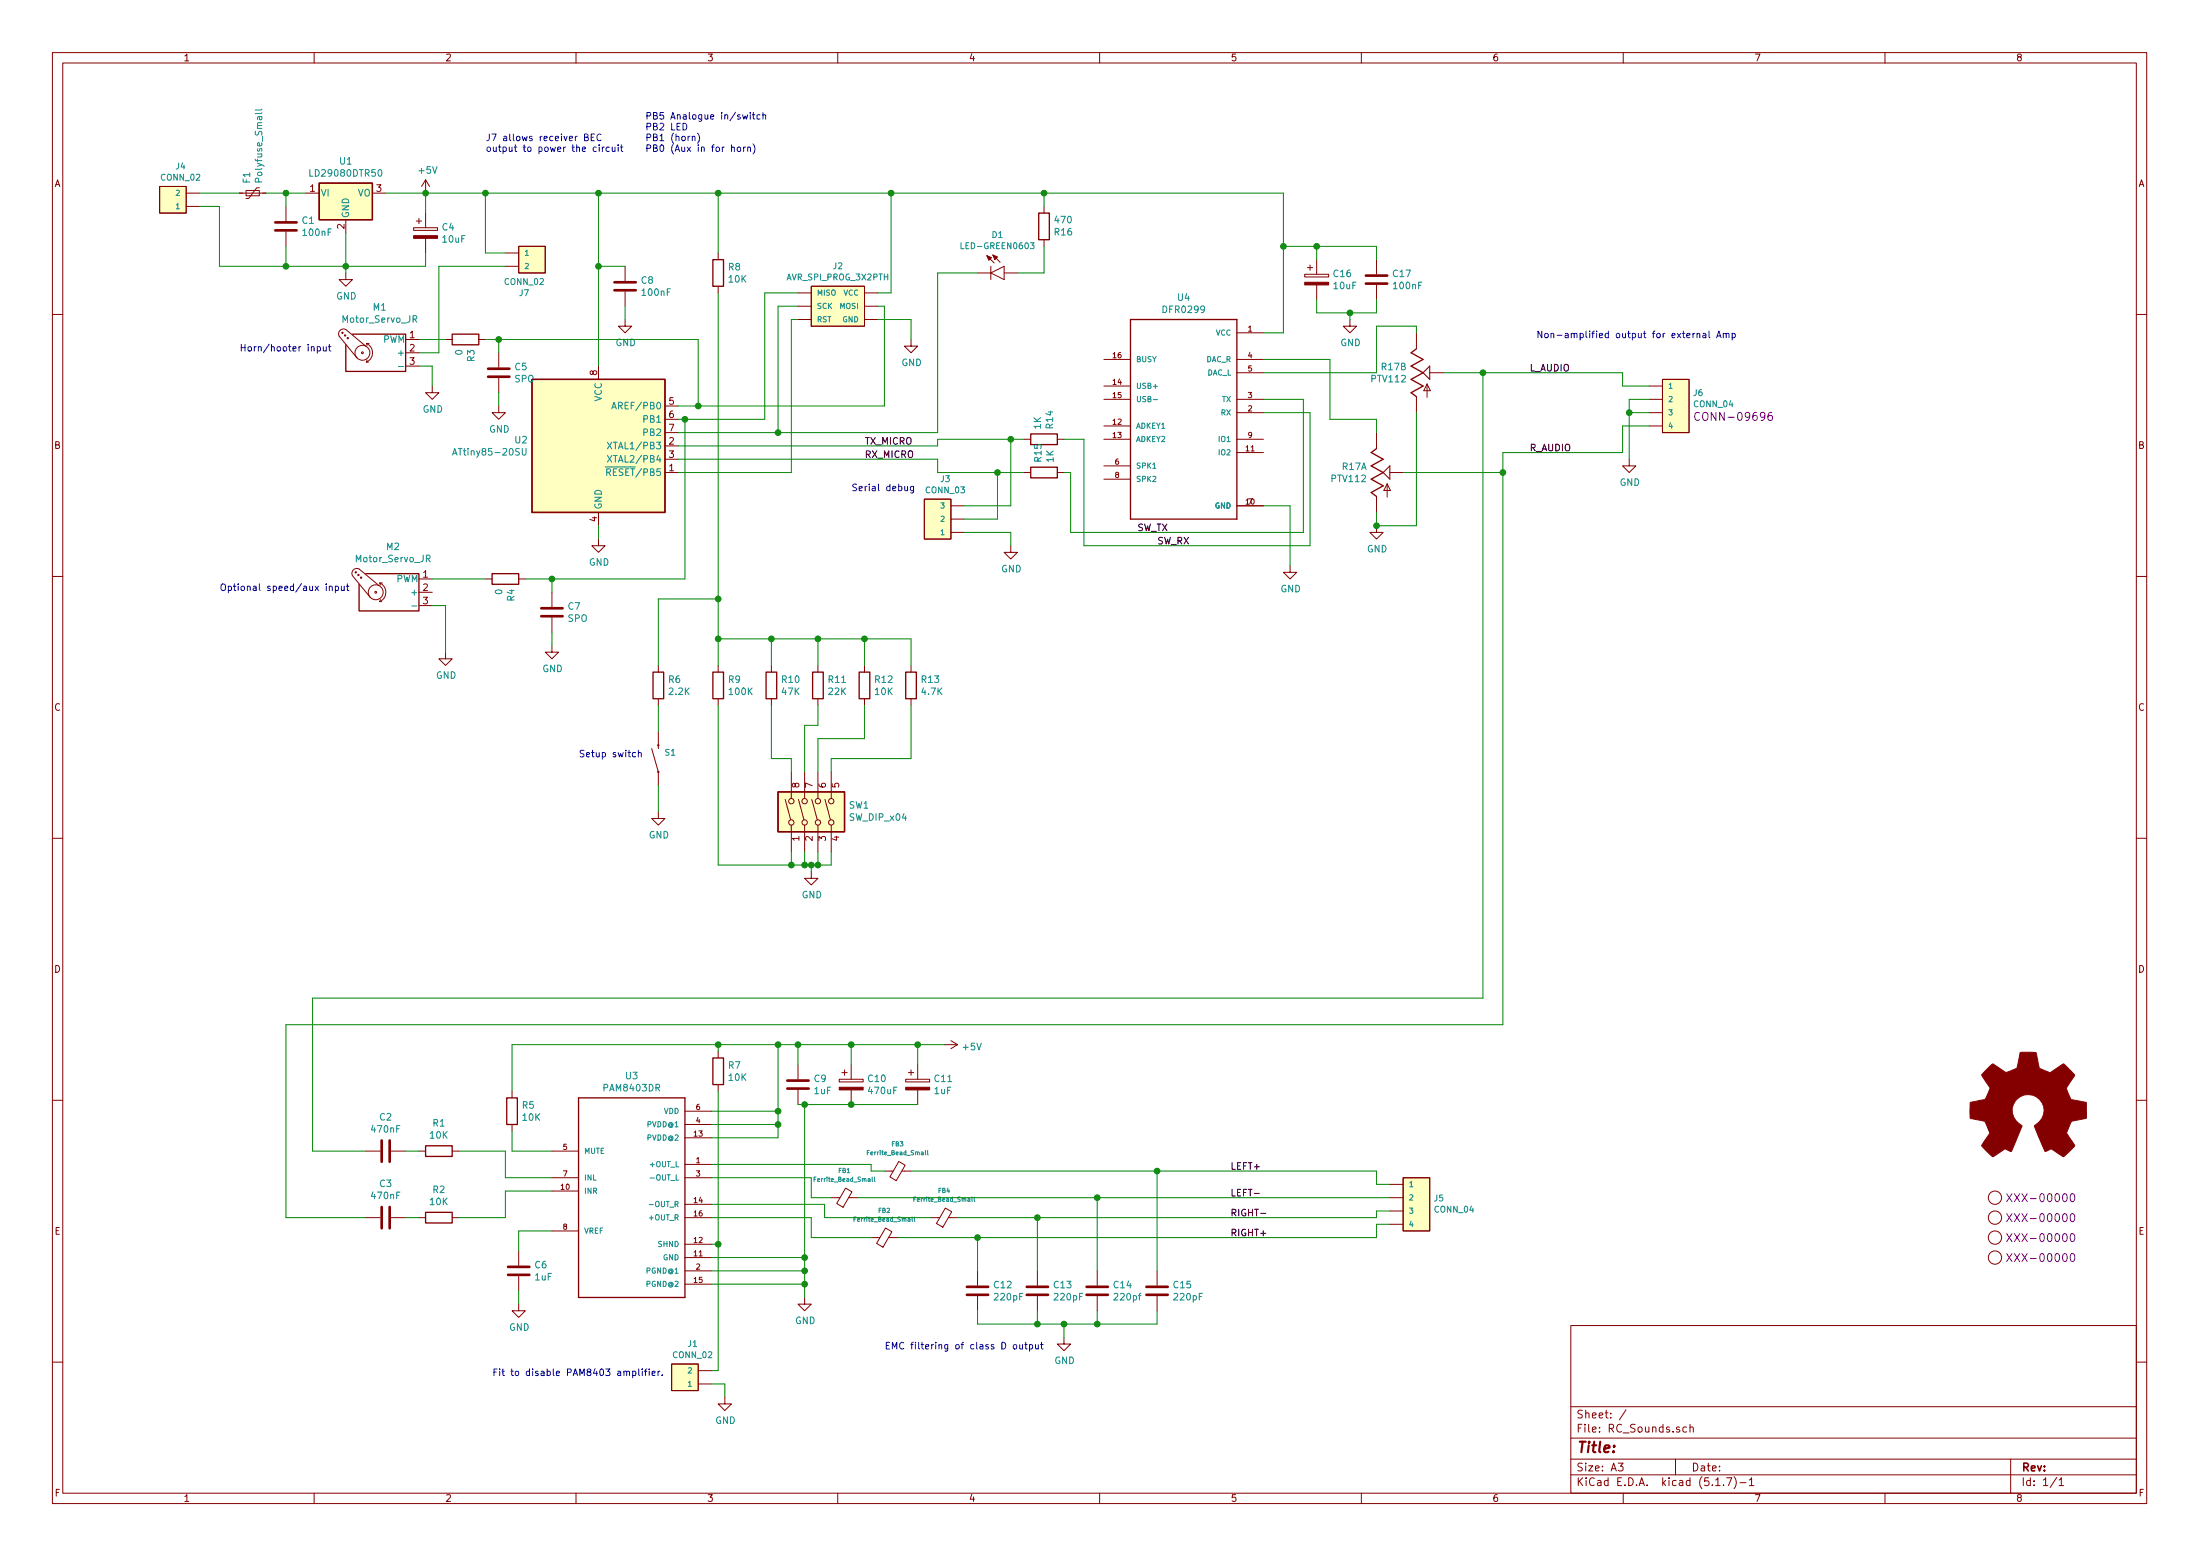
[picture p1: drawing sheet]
EESchema Schematic File Version 4
EELAYER 30 0
EELAYER END
$Descr A3 16535 11693
encoding utf-8
Sheet 1 1
Title ""
Date ""
Rev ""
Comp ""
Comment1 ""
Comment2 ""
Comment3 ""
Comment4 ""
$EndDescr
$Comp
L DFR0299:DFR0299 U4
U 1 1
P 8900 3100
F 0 "U4" H 8900 3967 50  0000 C CNN
F 1 "DFR0299" H 8900 3876 50  0000 C CNN
F 2 "DFR0299:MODULE_DFR0299" H 8900 3100 50  0001 L BNN
F 3 "" H 8900 3100 50  0001 L BNN
F 4 "DFRobot" H 8900 3100 50  0001 L BNN "Field4"
F 5 "None" H 8900 3100 50  0001 L BNN "Field5"
F 6 "DFR0299" H 8900 3100 50  0001 L BNN "Field6"
F 7 "Unavailable" H 8900 3100 50  0001 L BNN "Field7"
F 8 "Dfplayer - a Mini Mp3 Player" H 8900 3100 50  0001 L BNN "Field8"
	1    8900 3100
	1    0    0    -1  
$EndComp
$Comp
L Regulator_Linear:LF50_TO252 U1
U 1 1
P 2600 1450
F 0 "U1" H 2600 1692 50  0000 C CNN
F 1 "LD29080DTR50" H 2600 1601 50  0000 C CNN
F 2 "TO_SOT_Packages_SMD:TO-252-2" H 2600 1675 50  0001 C CIN
F 3 "http://www.st.com/content/ccc/resource/technical/document/datasheet/c4/0e/7e/2a/be/bc/4c/bd/CD00000546.pdf/files/CD00000546.pdf/jcr:content/translations/en.CD00000546.pdf" H 2600 1400 50  0001 C CNN
	1    2600 1450
	1    0    0    -1  
$EndComp
$Comp
L Device:Polyfuse_Small F1
U 1 1
P 1900 1450
F 0 "F1" H 1968 1496 50  0000 L CNN
F 1 "Polyfuse_Small" H 1968 1405 50  0000 L CNN
F 2 "Fuse_Holders_and_Fuses:Fuse_SMD1206_HandSoldering" H 1950 1250 50  0001 L CNN
F 3 "~" H 1900 1450 50  0001 C CNN
	1    1900 1450
	0    -1   -1   0   
$EndComp
$Comp
L Motor:Motor_Servo_JR M1
U 1 1
P 2850 2650
F 0 "M1" H 2844 2994 50  0000 C CNN
F 1 "Motor_Servo_JR" H 2844 2903 50  0000 C CNN
F 2 "Connectors:1X03" H 2850 2460 50  0001 C CNN
F 3 "http://forums.parallax.com/uploads/attachments/46831/74481.png" H 2850 2460 50  0001 C CNN
	1    2850 2650
	-1   0    0    -1  
$EndComp
$Comp
L Motor:Motor_Servo_JR M2
U 1 1
P 2950 4450
F 0 "M2" H 2944 4794 50  0000 C CNN
F 1 "Motor_Servo_JR" H 2944 4703 50  0000 C CNN
F 2 "Connectors:1X03" H 2950 4260 50  0001 C CNN
F 3 "http://forums.parallax.com/uploads/attachments/46831/74481.png" H 2950 4260 50  0001 C CNN
	1    2950 4450
	-1   0    0    -1  
$EndComp
$Comp
L PAM8403DR:PAM8403DR U3
U 1 1
P 4750 8950
F 0 "U3" H 4750 9817 50  0000 C CNN
F 1 "PAM8403DR" H 4750 9726 50  0000 C CNN
F 2 "SMD_Packages:SO-16-N" H 4750 8950 50  0001 L BNN
F 3 "" H 4750 8950 50  0001 L BNN
	1    4750 8950
	1    0    0    -1  
$EndComp
$Comp
L Device:CP C10
U 1 1
P 6400 8150
F 0 "C10" H 6518 8196 50  0000 L CNN
F 1 "470uF" H 6518 8105 50  0000 L CNN
F 2 "Capacitors_Tantalum_SMD:CP_Tantalum_Case-E_EIA-7260-38_Hand" H 6438 8000 50  0001 C CNN
F 3 "~" H 6400 8150 50  0001 C CNN
	1    6400 8150
	1    0    0    -1  
$EndComp
$Comp
L Device:CP C11
U 1 1
P 6900 8150
F 0 "C11" H 7018 8196 50  0000 L CNN
F 1 "1uF" H 7018 8105 50  0000 L CNN
F 2 "Capacitors_Tantalum_SMD:CP_Tantalum_Case-A_EIA-3216-18_Hand" H 6938 8000 50  0001 C CNN
F 3 "~" H 6900 8150 50  0001 C CNN
	1    6900 8150
	1    0    0    -1  
$EndComp
$Comp
L Device:C C1
U 1 1
P 2150 1700
F 0 "C1" H 2265 1746 50  0000 L CNN
F 1 "100nF" H 2265 1655 50  0000 L CNN
F 2 "Capacitors_SMD:C_0603_HandSoldering" H 2188 1550 50  0001 C CNN
F 3 "~" H 2150 1700 50  0001 C CNN
	1    2150 1700
	1    0    0    -1  
$EndComp
$Comp
L Device:C C6
U 1 1
P 3900 9550
F 0 "C6" H 4015 9596 50  0000 L CNN
F 1 "1uF" H 4015 9505 50  0000 L CNN
F 2 "Capacitors_SMD:C_0805_HandSoldering" H 3938 9400 50  0001 C CNN
F 3 "~" H 3900 9550 50  0001 C CNN
	1    3900 9550
	1    0    0    -1  
$EndComp
$Comp
L Device:C C17
U 1 1
P 10350 2100
F 0 "C17" H 10465 2146 50  0000 L CNN
F 1 "100nF" H 10465 2055 50  0000 L CNN
F 2 "Capacitors_SMD:C_0603_HandSoldering" H 10388 1950 50  0001 C CNN
F 3 "~" H 10350 2100 50  0001 C CNN
	1    10350 2100
	1    0    0    -1  
$EndComp
$Comp
L Device:C C2
U 1 1
P 2900 8650
F 0 "C2" V 3152 8650 50  0000 C CNN
F 1 "470nF" V 3061 8650 50  0000 C CNN
F 2 "Capacitors_SMD:C_0603_HandSoldering" H 2938 8500 50  0001 C CNN
F 3 "~" H 2900 8650 50  0001 C CNN
	1    2900 8650
	0    -1   -1   0   
$EndComp
$Comp
L Device:C C3
U 1 1
P 2900 9150
F 0 "C3" V 3152 9150 50  0000 C CNN
F 1 "470nF" V 3061 9150 50  0000 C CNN
F 2 "Capacitors_SMD:C_0603_HandSoldering" H 2938 9000 50  0001 C CNN
F 3 "~" H 2900 9150 50  0001 C CNN
	1    2900 9150
	0    -1   -1   0   
$EndComp
$Comp
L Device:C C5
U 1 1
P 3750 2800
F 0 "C5" H 3865 2846 50  0000 L CNN
F 1 "SPO" H 3865 2755 50  0000 L CNN
F 2 "Capacitors_SMD:C_0603_HandSoldering" H 3788 2650 50  0001 C CNN
F 3 "~" H 3750 2800 50  0001 C CNN
	1    3750 2800
	1    0    0    -1  
$EndComp
$Comp
L Device:R R7
U 1 1
P 5400 8050
F 0 "R7" H 5470 8096 50  0000 L CNN
F 1 "10K" H 5470 8005 50  0000 L CNN
F 2 "Resistors_SMD:R_0603_HandSoldering" V 5330 8050 50  0001 C CNN
F 3 "~" H 5400 8050 50  0001 C CNN
	1    5400 8050
	1    0    0    -1  
$EndComp
$Comp
L Device:R R2
U 1 1
P 3300 9150
F 0 "R2" V 3507 9150 50  0000 C CNN
F 1 "10K" V 3416 9150 50  0000 C CNN
F 2 "Resistors_SMD:R_0603_HandSoldering" V 3230 9150 50  0001 C CNN
F 3 "~" H 3300 9150 50  0001 C CNN
	1    3300 9150
	0    -1   -1   0   
$EndComp
$Comp
L Device:R R1
U 1 1
P 3300 8650
F 0 "R1" V 3507 8650 50  0000 C CNN
F 1 "10K" V 3416 8650 50  0000 C CNN
F 2 "Resistors_SMD:R_0603_HandSoldering" V 3230 8650 50  0001 C CNN
F 3 "~" H 3300 8650 50  0001 C CNN
	1    3300 8650
	0    -1   -1   0   
$EndComp
$Comp
L Device:R R8
U 1 1
P 5400 2050
F 0 "R8" H 5470 2096 50  0000 L CNN
F 1 "10K" H 5470 2005 50  0000 L CNN
F 2 "Resistors_SMD:R_0603_HandSoldering" V 5330 2050 50  0001 C CNN
F 3 "~" H 5400 2050 50  0001 C CNN
	1    5400 2050
	1    0    0    -1  
$EndComp
$Comp
L Device:R R15
U 1 1
P 7850 3550
F 0 "R15" H 7920 3596 50  0000 L CNN
F 1 "1K" H 7920 3505 50  0000 L CNN
F 2 "Resistors_SMD:R_0603_HandSoldering" V 7780 3550 50  0001 C CNN
F 3 "~" H 7850 3550 50  0001 C CNN
	1    7850 3550
	0    -1   -1   0   
$EndComp
$Comp
L Device:R R5
U 1 1
P 3850 8350
F 0 "R5" H 3920 8396 50  0000 L CNN
F 1 "10K" H 3920 8305 50  0000 L CNN
F 2 "Resistors_SMD:R_0603_HandSoldering" V 3780 8350 50  0001 C CNN
F 3 "~" H 3850 8350 50  0001 C CNN
	1    3850 8350
	1    0    0    -1  
$EndComp
$Comp
L Device:R R12
U 1 1
P 6500 5150
F 0 "R12" H 6570 5196 50  0000 L CNN
F 1 "10K" H 6570 5105 50  0000 L CNN
F 2 "Resistors_SMD:R_0603_HandSoldering" V 6430 5150 50  0001 C CNN
F 3 "~" H 6500 5150 50  0001 C CNN
	1    6500 5150
	1    0    0    -1  
$EndComp
$Comp
L Device:R R11
U 1 1
P 6150 5150
F 0 "R11" H 6220 5196 50  0000 L CNN
F 1 "22K" H 6220 5105 50  0000 L CNN
F 2 "Resistors_SMD:R_0603_HandSoldering" V 6080 5150 50  0001 C CNN
F 3 "~" H 6150 5150 50  0001 C CNN
	1    6150 5150
	1    0    0    -1  
$EndComp
$Comp
L Device:R R10
U 1 1
P 5800 5150
F 0 "R10" H 5870 5196 50  0000 L CNN
F 1 "47K" H 5870 5105 50  0000 L CNN
F 2 "Resistors_SMD:R_0603_HandSoldering" V 5730 5150 50  0001 C CNN
F 3 "~" H 5800 5150 50  0001 C CNN
	1    5800 5150
	1    0    0    -1  
$EndComp
$Comp
L Device:R R4
U 1 1
P 3800 4350
F 0 "R4" H 3870 4396 50  0000 L CNN
F 1 "0" H 3870 4305 50  0000 L CNN
F 2 "Resistors_SMD:R_0603_HandSoldering" V 3730 4350 50  0001 C CNN
F 3 "~" H 3800 4350 50  0001 C CNN
	1    3800 4350
	0    1    1    0   
$EndComp
$Comp
L Device:R R3
U 1 1
P 3500 2550
F 0 "R3" H 3570 2596 50  0000 L CNN
F 1 "0" H 3570 2505 50  0000 L CNN
F 2 "Resistors_SMD:R_0603_HandSoldering" V 3430 2550 50  0001 C CNN
F 3 "~" H 3500 2550 50  0001 C CNN
	1    3500 2550
	0    1    1    0   
$EndComp
Wire Wire Line
	2000 1450 2150 1450
$Comp
L power:GND #PWR01
U 1 1
P 2600 2050
F 0 "#PWR01" H 2600 1800 50  0001 C CNN
F 1 "GND" H 2605 1877 50  0000 C CNN
F 2 "" H 2600 2050 50  0001 C CNN
F 3 "" H 2600 2050 50  0001 C CNN
	1    2600 2050
	1    0    0    -1  
$EndComp
$Comp
L Device:CP C4
U 1 1
P 3200 1750
F 0 "C4" H 3318 1796 50  0000 L CNN
F 1 "10uF" H 3318 1705 50  0000 L CNN
F 2 "Capacitors_Tantalum_SMD:CP_Tantalum_Case-B_EIA-3528-21_Hand" H 3238 1600 50  0001 C CNN
F 3 "~" H 3200 1750 50  0001 C CNN
	1    3200 1750
	1    0    0    -1  
$EndComp
Wire Wire Line
	2900 1450 3200 1450
Wire Wire Line
	3200 1450 3200 1600
Wire Wire Line
	3200 1900 3200 2000
Wire Wire Line
	3200 2000 2600 2000
Wire Wire Line
	2600 1750 2600 2000
Connection ~ 2600 2000
Wire Wire Line
	2600 2000 2600 2050
Wire Wire Line
	2150 1850 2150 2000
Wire Wire Line
	2150 2000 2600 2000
Wire Wire Line
	2150 1550 2150 1450
Connection ~ 2150 1450
Wire Wire Line
	2150 1450 2300 1450
$Comp
L power:+5V #PWR02
U 1 1
P 3200 1450
F 0 "#PWR02" H 3200 1300 50  0001 C CNN
F 1 "+5V" H 3215 1623 50  0000 C CNN
F 2 "" H 3200 1450 50  0001 C CNN
F 3 "" H 3200 1450 50  0001 C CNN
	1    3200 1450
	1    0    0    -1  
$EndComp
Connection ~ 3200 1450
$Comp
L power:+5V #PWR016
U 1 1
P 7100 7850
F 0 "#PWR016" H 7100 7700 50  0001 C CNN
F 1 "+5V" V 7115 7978 50  0000 L CNN
F 2 "" H 7100 7850 50  0001 C CNN
F 3 "" H 7100 7850 50  0001 C CNN
	1    7100 7850
	0    1    1    0   
$EndComp
Wire Wire Line
	6000 8000 6000 7850
Connection ~ 6000 7850
Wire Wire Line
	6000 7850 6400 7850
Wire Wire Line
	6400 8000 6400 7850
Connection ~ 6400 7850
Wire Wire Line
	6400 7850 6900 7850
Wire Wire Line
	6900 8000 6900 7850
Connection ~ 6900 7850
Wire Wire Line
	6900 7850 7100 7850
$Comp
L power:GND #PWR013
U 1 1
P 6050 9750
F 0 "#PWR013" H 6050 9500 50  0001 C CNN
F 1 "GND" H 6055 9577 50  0000 C CNN
F 2 "" H 6050 9750 50  0001 C CNN
F 3 "" H 6050 9750 50  0001 C CNN
	1    6050 9750
	1    0    0    -1  
$EndComp
Wire Wire Line
	6900 8300 6400 8300
Connection ~ 6400 8300
Wire Wire Line
	6050 9750 6050 9650
Wire Wire Line
	5350 9450 6050 9450
Wire Wire Line
	5350 9550 6050 9550
Connection ~ 6050 9550
Wire Wire Line
	6050 9550 6050 9450
Wire Wire Line
	5350 9650 6050 9650
Connection ~ 6050 9650
Wire Wire Line
	6050 9650 6050 9550
$Comp
L power:GND #PWR06
U 1 1
P 3900 9800
F 0 "#PWR06" H 3900 9550 50  0001 C CNN
F 1 "GND" H 3905 9627 50  0000 C CNN
F 2 "" H 3900 9800 50  0001 C CNN
F 3 "" H 3900 9800 50  0001 C CNN
	1    3900 9800
	1    0    0    -1  
$EndComp
Wire Wire Line
	4150 9250 3900 9250
Wire Wire Line
	3900 9250 3900 9400
Wire Wire Line
	3900 9700 3900 9800
$Comp
L Device:Ferrite_Bead_Small FB3
U 1 1
P 6750 8800
F 0 "FB3" V 6949 8800 33  0000 C CNN
F 1 "Ferrite_Bead_Small" V 6883 8800 33  0000 C CNN
F 2 "Resistors_SMD:R_0805" V 6680 8800 50  0001 C CNN
F 3 "~" H 6750 8800 50  0001 C CNN
	1    6750 8800
	0    -1   -1   0   
$EndComp
$Comp
L Device:Ferrite_Bead_Small FB1
U 1 1
P 6350 9000
F 0 "FB1" V 6549 9000 33  0000 C CNN
F 1 "Ferrite_Bead_Small" V 6483 9000 33  0000 C CNN
F 2 "Resistors_SMD:R_0805" V 6280 9000 50  0001 C CNN
F 3 "~" H 6350 9000 50  0001 C CNN
	1    6350 9000
	0    -1   -1   0   
$EndComp
$Comp
L Device:Ferrite_Bead_Small FB2
U 1 1
P 6650 9300
F 0 "FB2" V 6849 9300 33  0000 C CNN
F 1 "Ferrite_Bead_Small" V 6783 9300 33  0000 C CNN
F 2 "Resistors_SMD:R_0805" V 6580 9300 50  0001 C CNN
F 3 "~" H 6650 9300 50  0001 C CNN
	1    6650 9300
	0    -1   -1   0   
$EndComp
$Comp
L Device:Ferrite_Bead_Small FB4
U 1 1
P 7100 9150
F 0 "FB4" V 7299 9150 33  0000 C CNN
F 1 "Ferrite_Bead_Small" V 7233 9150 33  0000 C CNN
F 2 "Resistors_SMD:R_0805" V 7030 9150 50  0001 C CNN
F 3 "~" H 7100 9150 50  0001 C CNN
	1    7100 9150
	0    -1   -1   0   
$EndComp
Wire Wire Line
	5350 9050 6200 9050
Wire Wire Line
	6200 9050 6200 9150
Wire Wire Line
	6200 9150 7000 9150
Wire Wire Line
	5350 9150 6100 9150
Wire Wire Line
	6100 9150 6100 9300
Wire Wire Line
	6100 9300 6550 9300
Wire Wire Line
	5350 8850 6100 8850
Wire Wire Line
	6100 8850 6100 9000
Wire Wire Line
	6100 9000 6250 9000
Wire Wire Line
	5350 8750 6550 8750
Wire Wire Line
	6550 8750 6550 8800
Wire Wire Line
	6550 8800 6650 8800
$Comp
L Device:C C12
U 1 1
P 7350 9700
F 0 "C12" H 7465 9746 50  0000 L CNN
F 1 "220pF" H 7465 9655 50  0000 L CNN
F 2 "Capacitors_SMD:C_0603_HandSoldering" H 7388 9550 50  0001 C CNN
F 3 "~" H 7350 9700 50  0001 C CNN
	1    7350 9700
	1    0    0    -1  
$EndComp
$Comp
L Device:C C13
U 1 1
P 7800 9700
F 0 "C13" H 7915 9746 50  0000 L CNN
F 1 "220pF" H 7915 9655 50  0000 L CNN
F 2 "Capacitors_SMD:C_0603_HandSoldering" H 7838 9550 50  0001 C CNN
F 3 "~" H 7800 9700 50  0001 C CNN
	1    7800 9700
	1    0    0    -1  
$EndComp
$Comp
L Device:C C14
U 1 1
P 8250 9700
F 0 "C14" H 8365 9746 50  0000 L CNN
F 1 "220pf" H 8365 9655 50  0000 L CNN
F 2 "Capacitors_SMD:C_0603_HandSoldering" H 8288 9550 50  0001 C CNN
F 3 "~" H 8250 9700 50  0001 C CNN
	1    8250 9700
	1    0    0    -1  
$EndComp
$Comp
L Device:C C15
U 1 1
P 8700 9700
F 0 "C15" H 8815 9746 50  0000 L CNN
F 1 "220pF" H 8815 9655 50  0000 L CNN
F 2 "Capacitors_SMD:C_0603_HandSoldering" H 8738 9550 50  0001 C CNN
F 3 "~" H 8700 9700 50  0001 C CNN
	1    8700 9700
	1    0    0    -1  
$EndComp
$Comp
L power:GND #PWR017
U 1 1
P 8000 10050
F 0 "#PWR017" H 8000 9800 50  0001 C CNN
F 1 "GND" H 8005 9877 50  0000 C CNN
F 2 "" H 8000 10050 50  0001 C CNN
F 3 "" H 8000 10050 50  0001 C CNN
	1    8000 10050
	1    0    0    -1  
$EndComp
Wire Wire Line
	7350 9850 7350 9950
Wire Wire Line
	8700 9950 8700 9850
Wire Wire Line
	8250 9850 8250 9950
Wire Wire Line
	7800 9850 7800 9950
Wire Wire Line
	8000 10050 8000 9950
Connection ~ 8000 9950
Wire Wire Line
	6750 9300 7350 9300
Wire Wire Line
	7350 9300 7350 9550
Wire Wire Line
	7800 9150 7800 9550
Wire Wire Line
	8250 9000 8250 9550
Wire Wire Line
	8700 8800 8700 9550
Wire Wire Line
	6000 8300 6050 8300
Connection ~ 6050 8300
Wire Wire Line
	6050 8300 6400 8300
Wire Wire Line
	5400 7850 5400 7900
Wire Wire Line
	5400 7850 5850 7850
Wire Wire Line
	5400 8200 5400 9350
Wire Wire Line
	5400 9350 5350 9350
Wire Wire Line
	5350 8350 5850 8350
Wire Wire Line
	5850 8350 5850 7850
Connection ~ 5850 7850
Wire Wire Line
	5850 7850 6000 7850
Wire Wire Line
	5350 8450 5850 8450
Wire Wire Line
	5850 8450 5850 8350
Connection ~ 5850 8350
Wire Wire Line
	5350 8550 5850 8550
Wire Wire Line
	5850 8550 5850 8450
Connection ~ 5850 8450
$Comp
L Sparkfun_connectors:CONN_02 J1
U 1 1
P 5250 10400
F 0 "J1" H 5208 10704 45  0000 C CNN
F 1 "CONN_02" H 5208 10620 45  0000 C CNN
F 2 "Connectors:1X02" H 5250 10650 20  0001 C CNN
F 3 "" H 5250 10400 50  0001 C CNN
F 4 "XXX-00000" H 5208 10631 60  0001 C CNN "Field4"
	1    5250 10400
	1    0    0    -1  
$EndComp
$Comp
L power:GND #PWR011
U 1 1
P 5450 10500
F 0 "#PWR011" H 5450 10250 50  0001 C CNN
F 1 "GND" H 5455 10327 50  0000 C CNN
F 2 "" H 5450 10500 50  0001 C CNN
F 3 "" H 5450 10500 50  0001 C CNN
	1    5450 10500
	1    0    0    -1  
$EndComp
Wire Wire Line
	5350 10400 5450 10400
Wire Wire Line
	5450 10400 5450 10500
Wire Wire Line
	5350 10300 5400 10300
Wire Wire Line
	5400 10300 5400 9350
Connection ~ 5400 9350
Wire Wire Line
	5400 7850 3850 7850
Wire Wire Line
	3850 7850 3850 8200
Connection ~ 5400 7850
Wire Wire Line
	3850 8500 3850 8650
Wire Wire Line
	3850 8650 4150 8650
Text Notes 3700 10350 0    50   ~ 0
Fit to disable PAM8403 amplifier.
Wire Wire Line
	3800 9150 3800 8950
Wire Wire Line
	3800 8950 4150 8950
Wire Wire Line
	3800 8650 3800 8850
Wire Wire Line
	3800 8850 4150 8850
$Comp
L power:GND #PWR020
U 1 1
P 10350 3950
F 0 "#PWR020" H 10350 3700 50  0001 C CNN
F 1 "GND" H 10355 3777 50  0000 C CNN
F 2 "" H 10350 3950 50  0001 C CNN
F 3 "" H 10350 3950 50  0001 C CNN
	1    10350 3950
	1    0    0    -1  
$EndComp
Wire Wire Line
	10000 3150 10000 2700
Wire Wire Line
	10000 2700 9500 2700
$Comp
L power:GND #PWR019
U 1 1
P 10150 2400
F 0 "#PWR019" H 10150 2150 50  0001 C CNN
F 1 "GND" H 10155 2227 50  0000 C CNN
F 2 "" H 10150 2400 50  0001 C CNN
F 3 "" H 10150 2400 50  0001 C CNN
	1    10150 2400
	1    0    0    -1  
$EndComp
Wire Wire Line
	9900 2250 9900 2350
Wire Wire Line
	9650 1850 9900 1850
Wire Wire Line
	9900 1950 9900 1850
Connection ~ 9900 1850
Wire Wire Line
	9900 1850 10350 1850
Wire Wire Line
	9900 2350 10150 2350
Wire Wire Line
	10350 2350 10350 2250
Wire Wire Line
	10150 2400 10150 2350
Connection ~ 10150 2350
Wire Wire Line
	10150 2350 10350 2350
Wire Wire Line
	10350 1950 10350 1850
$Comp
L power:GND #PWR018
U 1 1
P 9700 4250
F 0 "#PWR018" H 9700 4000 50  0001 C CNN
F 1 "GND" H 9705 4077 50  0000 C CNN
F 2 "" H 9700 4250 50  0001 C CNN
F 3 "" H 9700 4250 50  0001 C CNN
	1    9700 4250
	1    0    0    -1  
$EndComp
Wire Wire Line
	9500 3800 9700 3800
Wire Wire Line
	9700 3800 9700 4250
Connection ~ 8250 9950
Wire Wire Line
	8000 9950 8250 9950
Connection ~ 7800 9950
Wire Wire Line
	7800 9950 8000 9950
Wire Wire Line
	7350 9950 7800 9950
Wire Wire Line
	6850 8800 8700 8800
Wire Wire Line
	6450 9000 8250 9000
Wire Wire Line
	7200 9150 7800 9150
Wire Wire Line
	8250 9950 8700 9950
Wire Wire Line
	3150 9150 3050 9150
Wire Wire Line
	3150 8650 3050 8650
Wire Wire Line
	3450 8650 3800 8650
Wire Wire Line
	3450 9150 3800 9150
Text Notes 6650 10150 0    50   ~ 0
EMC filtering of class D output\n
$Comp
L Device:R R14
U 1 1
P 7850 3300
F 0 "R14" H 7920 3346 50  0000 L CNN
F 1 "1K" H 7920 3255 50  0000 L CNN
F 2 "Resistors_SMD:R_0603_HandSoldering" V 7780 3300 50  0001 C CNN
F 3 "~" H 7850 3300 50  0001 C CNN
	1    7850 3300
	0    1    -1   0   
$EndComp
Wire Wire Line
	8000 3550 8050 3550
Wire Wire Line
	9800 3000 9500 3000
Wire Wire Line
	7050 3350 7050 3300
Wire Wire Line
	8000 3300 8150 3300
Wire Wire Line
	9850 4100 9850 3100
Wire Wire Line
	9850 3100 9500 3100
Text Label 8700 4100 0    50   ~ 0
SW_RX
$Comp
L power:GND #PWR03
U 1 1
P 3250 2900
F 0 "#PWR03" H 3250 2650 50  0001 C CNN
F 1 "GND" H 3255 2727 50  0000 C CNN
F 2 "" H 3250 2900 50  0001 C CNN
F 3 "" H 3250 2900 50  0001 C CNN
	1    3250 2900
	1    0    0    -1  
$EndComp
Wire Wire Line
	3150 2750 3250 2750
Wire Wire Line
	3250 2750 3250 2900
Wire Wire Line
	3650 2550 3750 2550
Wire Wire Line
	5250 2550 5250 3050
Wire Wire Line
	5250 3050 5100 3050
Wire Wire Line
	3200 1450 3650 1450
Wire Wire Line
	4500 1450 4500 2000
$Comp
L Device:C C8
U 1 1
P 4700 2150
F 0 "C8" H 4815 2196 50  0000 L CNN
F 1 "100nF" H 4815 2105 50  0000 L CNN
F 2 "Capacitors_SMD:C_0603_HandSoldering" H 4738 2000 50  0001 C CNN
F 3 "~" H 4700 2150 50  0001 C CNN
	1    4700 2150
	1    0    0    -1  
$EndComp
$Comp
L power:GND #PWR09
U 1 1
P 4700 2400
F 0 "#PWR09" H 4700 2150 50  0001 C CNN
F 1 "GND" H 4705 2227 50  0000 C CNN
F 2 "" H 4700 2400 50  0001 C CNN
F 3 "" H 4700 2400 50  0001 C CNN
	1    4700 2400
	1    0    0    -1  
$EndComp
Wire Wire Line
	4700 2000 4500 2000
Connection ~ 4500 2000
Wire Wire Line
	4500 2000 4500 2750
Wire Wire Line
	4700 2400 4700 2300
Wire Wire Line
	3150 2550 3350 2550
$Comp
L power:GND #PWR04
U 1 1
P 3350 4900
F 0 "#PWR04" H 3350 4650 50  0001 C CNN
F 1 "GND" H 3355 4727 50  0000 C CNN
F 2 "" H 3350 4900 50  0001 C CNN
F 3 "" H 3350 4900 50  0001 C CNN
	1    3350 4900
	1    0    0    -1  
$EndComp
Wire Wire Line
	3350 4900 3350 4550
Wire Wire Line
	3350 4550 3250 4550
$Comp
L power:GND #PWR08
U 1 1
P 4500 4050
F 0 "#PWR08" H 4500 3800 50  0001 C CNN
F 1 "GND" H 4505 3877 50  0000 C CNN
F 2 "" H 4500 4050 50  0001 C CNN
F 3 "" H 4500 4050 50  0001 C CNN
	1    4500 4050
	1    0    0    -1  
$EndComp
Wire Wire Line
	4500 4050 4500 3950
Wire Wire Line
	9500 2500 9650 2500
Wire Wire Line
	9650 1850 9650 2500
$Comp
L Device:C C7
U 1 1
P 4150 4600
F 0 "C7" H 4265 4646 50  0000 L CNN
F 1 "SPO" H 4265 4555 50  0000 L CNN
F 2 "Capacitors_SMD:C_0603_HandSoldering" H 4188 4450 50  0001 C CNN
F 3 "~" H 4150 4600 50  0001 C CNN
	1    4150 4600
	1    0    0    -1  
$EndComp
$Comp
L power:GND #PWR07
U 1 1
P 4150 4850
F 0 "#PWR07" H 4150 4600 50  0001 C CNN
F 1 "GND" H 4155 4677 50  0000 C CNN
F 2 "" H 4150 4850 50  0001 C CNN
F 3 "" H 4150 4850 50  0001 C CNN
	1    4150 4850
	1    0    0    -1  
$EndComp
Wire Wire Line
	3250 4350 3650 4350
Wire Wire Line
	3950 4350 4150 4350
Wire Wire Line
	4150 4450 4150 4350
Connection ~ 4150 4350
Wire Wire Line
	4150 4750 4150 4850
$Comp
L power:GND #PWR05
U 1 1
P 3750 3050
F 0 "#PWR05" H 3750 2800 50  0001 C CNN
F 1 "GND" H 3755 2877 50  0000 C CNN
F 2 "" H 3750 3050 50  0001 C CNN
F 3 "" H 3750 3050 50  0001 C CNN
	1    3750 3050
	1    0    0    -1  
$EndComp
Wire Wire Line
	7050 3450 7050 3550
Wire Wire Line
	9800 4000 9800 3000
Text Label 8550 4000 0    50   ~ 0
SW_TX
Connection ~ 8250 9000
Connection ~ 8700 8800
Wire Wire Line
	11150 2800 11150 7500
Wire Wire Line
	11300 3400 11300 3550
Wire Wire Line
	3750 2650 3750 2550
Connection ~ 3750 2550
Wire Wire Line
	3750 2550 5250 2550
Wire Wire Line
	3750 2950 3750 3050
Text Label 6500 3350 0    50   ~ 0
TX_MICRO
Text Label 6500 3450 0    50   ~ 0
RX_MICRO
$Comp
L power:GND #PWR021
U 1 1
P 12250 3450
F 0 "#PWR021" H 12250 3200 50  0001 C CNN
F 1 "GND" H 12255 3277 50  0000 C CNN
F 2 "" H 12250 3450 50  0001 C CNN
F 3 "" H 12250 3450 50  0001 C CNN
	1    12250 3450
	1    0    0    -1  
$EndComp
Text Label 11500 2800 0    50   ~ 0
L_AUDIO
Text Label 11500 3400 0    50   ~ 0
R_AUDIO
Text Notes 11550 2550 0    50   ~ 0
Non-amplified output for external Amp
Connection ~ 7800 9150
Connection ~ 7350 9300
$Comp
L Sparkfun_connectors:AVR_SPI_PROG_3X2PTH J2
U 1 1
P 6300 2300
F 0 "J2" H 6300 2604 45  0000 C CNN
F 1 "AVR_SPI_PROG_3X2PTH" H 6300 2520 45  0000 C CNN
F 2 "Connectors:2X3" H 6300 2600 20  0001 C CNN
F 3 "" H 6300 2300 50  0001 C CNN
F 4 "XXX-00000" H 6300 2531 60  0001 C CNN "Field4"
	1    6300 2300
	1    0    0    -1  
$EndComp
Wire Wire Line
	5750 3150 5750 2200
Wire Wire Line
	5750 2200 6000 2200
Wire Wire Line
	5250 3050 6650 3050
Wire Wire Line
	6650 3050 6650 2300
Wire Wire Line
	6650 2300 6600 2300
Connection ~ 5250 3050
Wire Wire Line
	5850 3250 5850 2300
Wire Wire Line
	5850 2300 6000 2300
Wire Wire Line
	5950 3550 5950 2400
Wire Wire Line
	5950 2400 6000 2400
Wire Wire Line
	4500 1450 5400 1450
Wire Wire Line
	6700 1450 6700 2200
Wire Wire Line
	6700 2200 6600 2200
Connection ~ 4500 1450
Text Notes 4850 1150 0    50   ~ 0
PB5 Analogue in/switch\nPB2 LED\nPB1 (horn)\nPB0 (Aux in for horn)
$Comp
L MCU_Microchip_ATtiny:ATtiny85-20SU U2
U 1 1
P 4500 3350
F 0 "U2" H 3971 3396 50  0000 R CNN
F 1 "ATtiny85-20SU" H 3971 3305 50  0000 R CNN
F 2 "SMD_Packages:SOIC-8-N" H 4500 3350 50  0001 C CIN
F 3 "http://ww1.microchip.com/downloads/en/DeviceDoc/atmel-2586-avr-8-bit-microcontroller-attiny25-attiny45-attiny85_datasheet.pdf" H 4500 3350 50  0001 C CNN
	1    4500 3350
	1    0    0    -1  
$EndComp
Wire Wire Line
	5100 3250 5850 3250
Wire Wire Line
	4150 4350 5150 4350
Wire Wire Line
	2350 7500 2350 8650
Wire Wire Line
	2350 8650 2750 8650
Wire Wire Line
	2150 7700 2150 9150
Wire Wire Line
	2150 9150 2750 9150
Wire Wire Line
	5400 1900 5400 1450
$Comp
L Device:R R9
U 1 1
P 5400 5150
F 0 "R9" H 5470 5196 50  0000 L CNN
F 1 "100K" H 5470 5105 50  0000 L CNN
F 2 "Resistors_SMD:R_0603_HandSoldering" V 5330 5150 50  0001 C CNN
F 3 "~" H 5400 5150 50  0001 C CNN
	1    5400 5150
	1    0    0    -1  
$EndComp
$Comp
L Device:R R13
U 1 1
P 6850 5150
F 0 "R13" H 6920 5196 50  0000 L CNN
F 1 "4.7K" H 6920 5105 50  0000 L CNN
F 2 "Resistors_SMD:R_0603_HandSoldering" V 6780 5150 50  0001 C CNN
F 3 "~" H 6850 5150 50  0001 C CNN
	1    6850 5150
	1    0    0    -1  
$EndComp
$Comp
L power:GND #PWR014
U 1 1
P 6100 6550
F 0 "#PWR014" H 6100 6300 50  0001 C CNN
F 1 "GND" H 6105 6377 50  0000 C CNN
F 2 "" H 6100 6550 50  0001 C CNN
F 3 "" H 6100 6550 50  0001 C CNN
	1    6100 6550
	1    0    0    -1  
$EndComp
Wire Wire Line
	5950 6400 5950 6500
Wire Wire Line
	5950 6500 6050 6500
Wire Wire Line
	6250 6500 6250 6400
Wire Wire Line
	6150 6400 6150 6500
Connection ~ 6150 6500
Wire Wire Line
	6150 6500 6250 6500
Wire Wire Line
	6050 6400 6050 6500
Connection ~ 6050 6500
Wire Wire Line
	6050 6500 6100 6500
Wire Wire Line
	6100 6550 6100 6500
Connection ~ 6100 6500
Wire Wire Line
	6100 6500 6150 6500
$Comp
L SparkFun-Switches:MOMENTARY-SWITCH-SPST-SMD-5.2MM S1
U 1 1
P 4950 5700
F 0 "S1" V 4992 5656 45  0000 R CNN
F 1 "MOMENTARY-SWITCH" V 4908 5656 45  0001 R CNN
F 2 "Switches:TACTILE_SWITCH_SMD_5.2MM" H 4950 5900 20  0001 C CNN
F 3 "" H 4950 5700 50  0001 C CNN
F 4 "SWCH-08247" V 4866 5656 60  0001 R CNN "Field4"
	1    4950 5700
	0    -1   -1   0   
$EndComp
$Comp
L power:GND #PWR010
U 1 1
P 4950 6100
F 0 "#PWR010" H 4950 5850 50  0001 C CNN
F 1 "GND" H 4955 5927 50  0000 C CNN
F 2 "" H 4950 6100 50  0001 C CNN
F 3 "" H 4950 6100 50  0001 C CNN
	1    4950 6100
	1    0    0    -1  
$EndComp
$Comp
L Device:R R6
U 1 1
P 4950 5150
F 0 "R6" H 5020 5196 50  0000 L CNN
F 1 "2.2K" H 5020 5105 50  0000 L CNN
F 2 "Resistors_SMD:R_0603_HandSoldering" V 4880 5150 50  0001 C CNN
F 3 "~" H 4950 5150 50  0001 C CNN
	1    4950 5150
	1    0    0    -1  
$EndComp
Wire Wire Line
	4950 5300 4950 5500
Wire Wire Line
	4950 5900 4950 6100
$Comp
L SparkFun-Connectors:CONN_03 J3
U 1 1
P 7150 4000
F 0 "J3" H 7108 4404 45  0000 C CNN
F 1 "CONN_03" H 7108 4320 45  0000 C CNN
F 2 "Connectors:1X03" H 7150 4400 20  0001 C CNN
F 3 "" H 7150 4000 50  0001 C CNN
F 4 "XXX-00000" H 7108 4331 60  0001 C CNN "Field4"
	1    7150 4000
	1    0    0    -1  
$EndComp
Wire Wire Line
	2350 7500 11150 7500
Wire Wire Line
	2150 7700 11300 7700
Wire Wire Line
	8050 4000 9800 4000
Wire Wire Line
	8150 4100 9850 4100
Text Notes 4350 5700 0    50   ~ 0
Setup switch
Wire Wire Line
	6700 1450 7850 1450
Wire Wire Line
	9650 1450 9650 1850
Connection ~ 6700 1450
Connection ~ 9650 1850
$Comp
L Device:R R16
U 1 1
P 7850 1700
F 0 "R16" H 7920 1746 50  0000 L CNN
F 1 "470" H 7920 1655 50  0000 L CNN
F 2 "Resistors_SMD:R_0603_HandSoldering" V 7780 1700 50  0001 C CNN
F 3 "~" H 7850 1700 50  0001 C CNN
	1    7850 1700
	1    0    0    1   
$EndComp
Wire Wire Line
	5850 3250 7050 3250
Wire Wire Line
	7050 3250 7050 2050
Connection ~ 5850 3250
Wire Wire Line
	7850 2050 7850 1850
Wire Wire Line
	7850 1550 7850 1450
Connection ~ 7850 1450
Wire Wire Line
	7850 1450 9650 1450
$Comp
L SparkFun-Connectors:CONN_04 J6
U 1 1
P 12500 2900
F 0 "J6" H 12272 2955 45  0000 R CNN
F 1 "CONN_04" H 12272 3039 45  0000 R CNN
F 2 "Connectors:1X04" H 12500 3400 20  0001 C CNN
F 3 "" H 12500 2900 50  0001 C CNN
F 4 "CONN-09696" H 12272 3134 60  0000 R CNN "Field4"
	1    12500 2900
	-1   0    0    1   
$EndComp
Wire Wire Line
	12200 2800 12200 2900
Wire Wire Line
	12200 2900 12400 2900
Wire Wire Line
	11150 2800 12200 2800
Wire Wire Line
	12200 3400 12200 3200
Wire Wire Line
	12200 3200 12400 3200
Wire Wire Line
	11300 3400 12200 3400
Wire Wire Line
	12400 3100 12250 3100
Wire Wire Line
	12250 3100 12250 3450
Wire Wire Line
	12400 3000 12250 3000
Wire Wire Line
	12250 3000 12250 3100
Connection ~ 12250 3100
$Comp
L SparkFun-Connectors:CONN_04 J5
U 1 1
P 10550 8900
F 0 "J5" H 10322 9008 45  0000 R CNN
F 1 "CONN_04" H 10322 9092 45  0000 R CNN
F 2 "Connectors:SCREWTERMINAL-3.5MM-4" H 10550 9400 20  0001 C CNN
F 3 "" H 10550 8900 50  0001 C CNN
F 4 "CONN-09696" H 10322 9134 60  0001 R CNN "Field4"
	1    10550 8900
	-1   0    0    1   
$EndComp
Wire Wire Line
	10350 8800 10350 8900
Wire Wire Line
	10350 8900 10450 8900
Wire Wire Line
	8700 8800 10350 8800
Wire Wire Line
	8250 9000 10450 9000
Wire Wire Line
	10350 9150 10350 9100
Wire Wire Line
	10350 9100 10450 9100
Wire Wire Line
	7800 9150 10350 9150
Wire Wire Line
	10350 9300 10350 9200
Wire Wire Line
	10350 9200 10450 9200
Wire Wire Line
	7350 9300 10350 9300
$Comp
L SparkFun-Connectors:CONN_02 J4
U 1 1
P 1400 1550
F 0 "J4" H 1358 1854 45  0000 C CNN
F 1 "CONN_02" H 1358 1770 45  0000 C CNN
F 2 "Connectors:SCREWTERMINAL-3.5MM-2" H 1400 1800 20  0001 C CNN
F 3 "" H 1400 1550 50  0001 C CNN
F 4 "XXX-00000" H 1358 1781 60  0001 C CNN "Field4"
	1    1400 1550
	1    0    0    -1  
$EndComp
Wire Wire Line
	1500 1450 1800 1450
Wire Wire Line
	1500 1550 1650 1550
Wire Wire Line
	1650 1550 1650 2000
Wire Wire Line
	1650 2000 2150 2000
Connection ~ 2150 2000
Wire Wire Line
	6050 8300 6050 9450
Connection ~ 6050 9450
Text Notes 1800 2650 0    50   ~ 0
Horn/hooter input
Text Notes 1650 4450 0    50   ~ 0
Optional speed/aux input
$Comp
L SparkFun-LED:LED-GREEN0603 D1
U 1 1
P 7550 2050
F 0 "D1" V 7261 2000 45  0000 C CNN
F 1 "LED-GREEN0603" V 7345 2000 45  0000 C CNN
F 2 "LED:LED-0603" V 7350 2050 20  0001 C CNN
F 3 "" H 7550 2050 50  0001 C CNN
F 4 "DIO-00821" V 7334 2000 60  0001 C CNN "Field4"
	1    7550 2050
	0    1    1    0   
$EndComp
Wire Wire Line
	7650 2050 7850 2050
Wire Wire Line
	7050 2050 7350 2050
$Comp
L PTV112:PTV112 R17
U 1 1
P 10350 3550
F 0 "R17" H 10280 3596 50  0000 R CNN
F 1 "PTV112" H 10280 3505 50  0000 R CNN
F 2 "DFR0299:PTV112" H 10350 3550 50  0001 L BNN
F 3 "" H 10350 3550 50  0001 L BNN
	1    10350 3550
	1    0    0    -1  
$EndComp
$Comp
L PTV112:PTV112 R17
U 2 1
P 10650 2800
F 0 "R17" H 10580 2846 50  0000 R CNN
F 1 "PTV112" H 10580 2755 50  0000 R CNN
F 2 "DFR0299:PTV112" H 10650 2800 50  0001 L BNN
F 3 "" H 10650 2800 50  0001 L BNN
	2    10650 2800
	1    0    0    -1  
$EndComp
Wire Wire Line
	10350 3850 10350 3950
Connection ~ 10350 3950
Wire Wire Line
	10650 3950 10650 3100
Wire Wire Line
	10350 3950 10650 3950
Wire Wire Line
	10550 3550 11300 3550
Connection ~ 11300 3550
Wire Wire Line
	11300 3550 11300 7700
Wire Wire Line
	10850 2800 11150 2800
Connection ~ 11150 2800
Wire Wire Line
	10000 3150 10350 3150
Wire Wire Line
	10350 3150 10350 3250
Wire Wire Line
	9500 2800 10350 2800
Wire Wire Line
	10350 2800 10350 2450
Wire Wire Line
	10350 2450 10650 2450
Wire Wire Line
	10650 2450 10650 2500
$Comp
L SparkFun-Hardware:STAND-OFFTIGHT H1
U 1 1
P 15000 9000
F 0 "H1" H 15000 9100 45  0001 C CNN
F 1 "STAND-OFFTIGHT" H 15000 8900 45  0001 C CNN
F 2 "Hardware:STAND-OFF-TIGHT" H 15000 9150 20  0001 C CNN
F 3 "" H 15000 9000 50  0001 C CNN
F 4 "XXX-00000" H 15078 9000 60  0000 L CNN "Field4"
	1    15000 9000
	1    0    0    -1  
$EndComp
$Comp
L SparkFun-Hardware:STAND-OFFTIGHT H2
U 1 1
P 15000 9150
F 0 "H2" H 15000 9250 45  0001 C CNN
F 1 "STAND-OFFTIGHT" H 15000 9050 45  0001 C CNN
F 2 "Hardware:STAND-OFF-TIGHT" H 15000 9300 20  0001 C CNN
F 3 "" H 15000 9150 50  0001 C CNN
F 4 "XXX-00000" H 15078 9150 60  0000 L CNN "Field4"
	1    15000 9150
	1    0    0    -1  
$EndComp
$Comp
L SparkFun-Hardware:STAND-OFFTIGHT H3
U 1 1
P 15000 9300
F 0 "H3" H 15000 9400 45  0001 C CNN
F 1 "STAND-OFFTIGHT" H 15000 9200 45  0001 C CNN
F 2 "Hardware:STAND-OFF-TIGHT" H 15000 9450 20  0001 C CNN
F 3 "" H 15000 9300 50  0001 C CNN
F 4 "XXX-00000" H 15078 9300 60  0000 L CNN "Field4"
	1    15000 9300
	1    0    0    -1  
$EndComp
$Comp
L SparkFun-Hardware:STAND-OFFTIGHT H4
U 1 1
P 15000 9450
F 0 "H4" H 15000 9550 45  0001 C CNN
F 1 "STAND-OFFTIGHT" H 15000 9350 45  0001 C CNN
F 2 "Hardware:STAND-OFF-TIGHT" H 15000 9600 20  0001 C CNN
F 3 "" H 15000 9450 50  0001 C CNN
F 4 "XXX-00000" H 15078 9450 60  0000 L CNN "Field4"
	1    15000 9450
	1    0    0    -1  
$EndComp
$Comp
L Device:CP C16
U 1 1
P 9900 2100
F 0 "C16" H 10018 2146 50  0000 L CNN
F 1 "10uF" H 10018 2055 50  0000 L CNN
F 2 "Capacitors_Tantalum_SMD:CP_Tantalum_Case-B_EIA-3528-21_Hand" H 9938 1950 50  0001 C CNN
F 3 "~" H 9900 2100 50  0001 C CNN
	1    9900 2100
	1    0    0    -1  
$EndComp
$Comp
L Device:C C9
U 1 1
P 6000 8150
F 0 "C9" H 6115 8196 50  0000 L CNN
F 1 "1uF" H 6115 8105 50  0000 L CNN
F 2 "Capacitors_SMD:C_0805_HandSoldering" H 6038 8000 50  0001 C CNN
F 3 "~" H 6000 8150 50  0001 C CNN
	1    6000 8150
	1    0    0    -1  
$EndComp
$Comp
L power:GND #PWR0101
U 1 1
P 6850 2550
F 0 "#PWR0101" H 6850 2300 50  0001 C CNN
F 1 "GND" H 6855 2377 50  0000 C CNN
F 2 "" H 6850 2550 50  0001 C CNN
F 3 "" H 6850 2550 50  0001 C CNN
	1    6850 2550
	1    0    0    -1  
$EndComp
Wire Wire Line
	6850 2550 6850 2400
Wire Wire Line
	6850 2400 6600 2400
$Comp
L Graphic:Logo_Open_Hardware_Large #LOGO1
U 1 1
P 15250 8350
F 0 "#LOGO1" H 15250 8850 50  0001 C CNN
F 1 "Logo_Open_Hardware_Large" H 15250 7950 50  0001 C CNN
F 2 "" H 15250 8350 50  0001 C CNN
F 3 "~" H 15250 8350 50  0001 C CNN
	1    15250 8350
	1    0    0    -1  
$EndComp
$Comp
L Sparkfun_connectors:CONN_02 J7
U 1 1
P 3900 1900
F 0 "J7" H 3858 2204 45  0000 C CNN
F 1 "CONN_02" H 3858 2120 45  0000 C CNN
F 2 "Connectors:1X02" H 3900 2150 20  0001 C CNN
F 3 "" H 3900 1900 50  0001 C CNN
F 4 "XXX-00000" H 3858 2131 60  0001 C CNN "Field4"
	1    3900 1900
	-1   0    0    1   
$EndComp
Wire Wire Line
	3150 2650 3300 2650
Wire Wire Line
	3300 2650 3300 2000
Wire Wire Line
	3300 2000 3800 2000
Wire Wire Line
	3800 1900 3650 1900
Wire Wire Line
	3650 1900 3650 1450
Connection ~ 3650 1450
Wire Wire Line
	3650 1450 4500 1450
Text Notes 3650 1150 0    50   ~ 0
J7 allows receiver BEC\noutput to power the circuit
Text Notes 6400 3700 0    50   ~ 0
Serial debug
Wire Wire Line
	5100 3450 7050 3450
Wire Wire Line
	5100 3350 7050 3350
Wire Wire Line
	7250 3900 7500 3900
Wire Wire Line
	7250 3800 7600 3800
Text Label 9250 8800 0    50   ~ 0
LEFT+
Text Label 9250 9000 0    50   ~ 0
LEFT-
Text Label 9250 9150 0    50   ~ 0
RIGHT-
Text Label 9250 9300 0    50   ~ 0
RIGHT+
Wire Wire Line
	8150 3300 8150 4100
Wire Wire Line
	8050 3550 8050 4000
Wire Wire Line
	7600 3800 7600 3300
Wire Wire Line
	7050 3300 7600 3300
Connection ~ 7600 3300
Wire Wire Line
	7600 3300 7700 3300
Wire Wire Line
	7050 3550 7500 3550
Wire Wire Line
	5100 3550 5950 3550
Wire Wire Line
	5100 3150 5150 3150
Wire Wire Line
	5150 4350 5150 3150
Connection ~ 5150 3150
Wire Wire Line
	5150 3150 5750 3150
$Comp
L Switch:SW_DIP_x04 SW1
U 1 1
P 6150 6100
F 0 "SW1" V 6196 5870 50  0000 R CNN
F 1 "SW_DIP_x04" V 6105 5870 50  0000 R CNN
F 2 "Switches:DIPSWITCH-04-SMD" H 6150 6100 50  0001 C CNN
F 3 "~" H 6150 6100 50  0001 C CNN
	1    6150 6100
	0    -1   -1   0   
$EndComp
Wire Wire Line
	5800 5300 5800 5700
Wire Wire Line
	5800 5700 5950 5700
Wire Wire Line
	5950 5700 5950 5800
Wire Wire Line
	6150 5300 6150 5450
Wire Wire Line
	6150 5450 6050 5450
Wire Wire Line
	6050 5450 6050 5800
Wire Wire Line
	6150 5800 6150 5550
Wire Wire Line
	6150 5550 6500 5550
Wire Wire Line
	6500 5550 6500 5300
Wire Wire Line
	6250 5800 6250 5700
Wire Wire Line
	6250 5700 6850 5700
Wire Wire Line
	6850 5700 6850 5300
Wire Wire Line
	5400 5300 5400 6500
Wire Wire Line
	5400 6500 5950 6500
Connection ~ 5950 6500
Connection ~ 5400 1450
Wire Wire Line
	5400 1450 6700 1450
Wire Wire Line
	5400 5000 5400 4800
Wire Wire Line
	5800 5000 5800 4800
Wire Wire Line
	5800 4800 5400 4800
Connection ~ 5400 4800
Wire Wire Line
	5800 4800 6150 4800
Wire Wire Line
	6850 4800 6850 5000
Connection ~ 5800 4800
Wire Wire Line
	6500 5000 6500 4800
Connection ~ 6500 4800
Wire Wire Line
	6500 4800 6850 4800
Wire Wire Line
	6150 5000 6150 4800
Connection ~ 6150 4800
Wire Wire Line
	6150 4800 6500 4800
Wire Wire Line
	4950 4500 5400 4500
Wire Wire Line
	4950 4500 4950 5000
Wire Wire Line
	5400 2200 5400 4500
Connection ~ 5400 4500
Wire Wire Line
	5400 4500 5400 4800
$Comp
L power:GND #PWR?
U 1 1
P 7600 4100
F 0 "#PWR?" H 7600 3850 50  0001 C CNN
F 1 "GND" H 7605 3927 50  0000 C CNN
F 2 "" H 7600 4100 50  0001 C CNN
F 3 "" H 7600 4100 50  0001 C CNN
	1    7600 4100
	1    0    0    -1  
$EndComp
Wire Wire Line
	7250 4000 7600 4000
Wire Wire Line
	7600 4000 7600 4100
Wire Wire Line
	7500 3900 7500 3550
Connection ~ 7500 3550
Wire Wire Line
	7500 3550 7700 3550
$EndSCHEMATC
